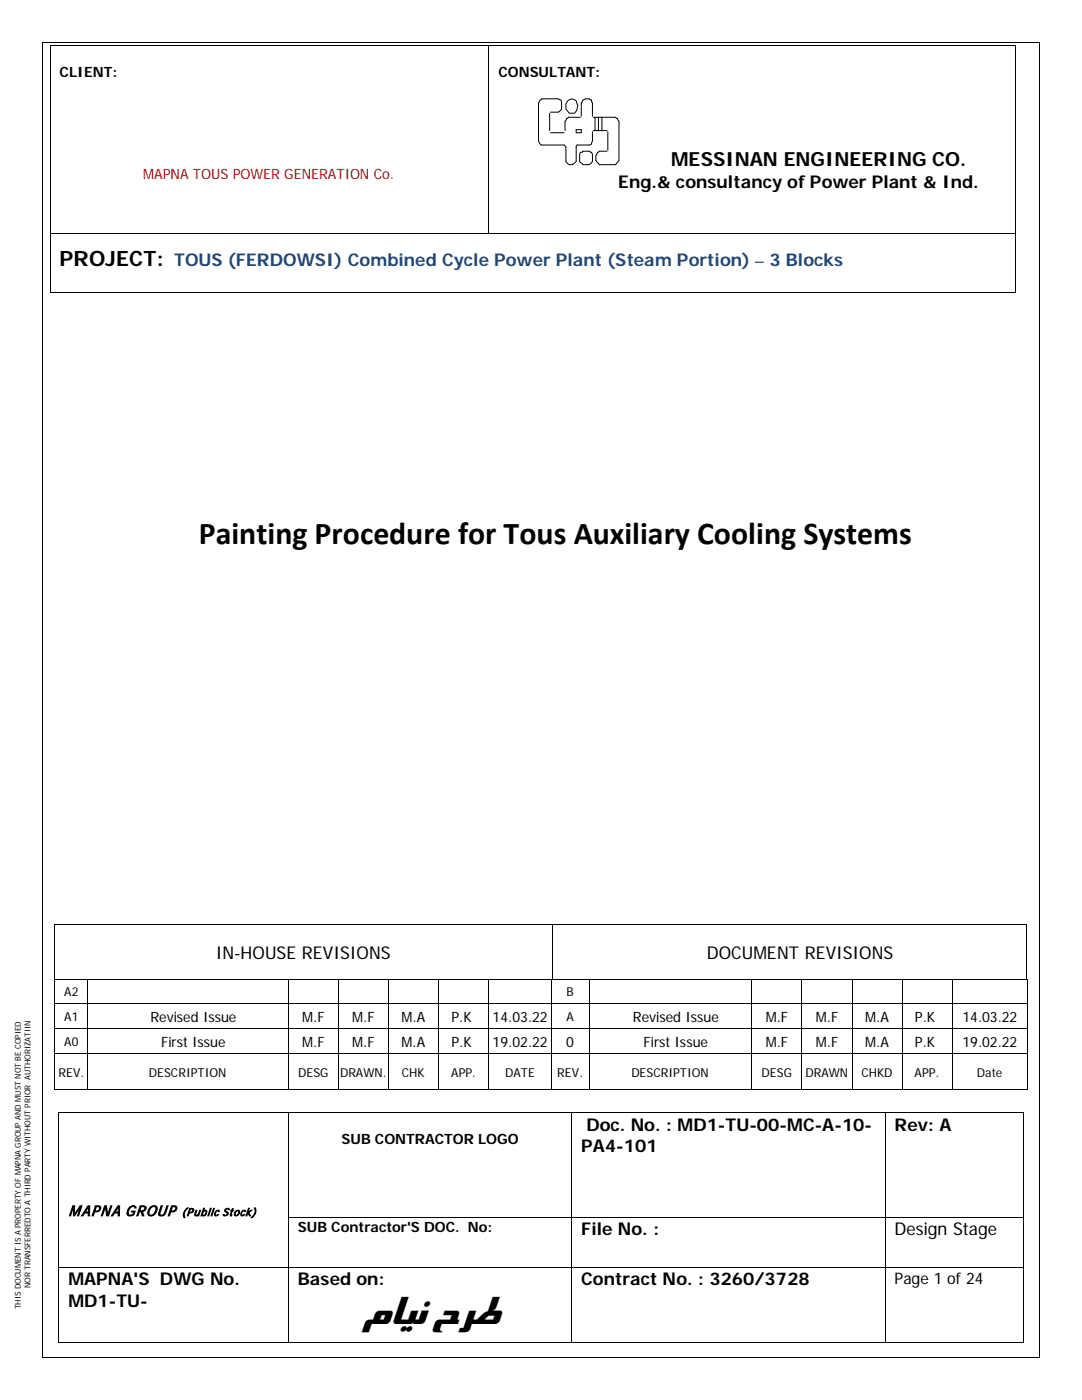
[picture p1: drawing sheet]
<svg xmlns="http://www.w3.org/2000/svg" width="216mm" height="279mm" viewBox="0 0 216 279" stroke-linecap="round" stroke-linejoin="round" font-family="sans-serif">
<g fill="#000">
<path d="M9.9 9h.2v.2h-.2zM97.5 9h.1v.2h-.1zM202.5 9h.2v.2h-.2zM9.9 46.6h.2v.1h-.2zM9.9 58.3h.2v.1h-.2zM97.5 46.6h.1v.1h-.1zM202.5 46.6h.2v.1h-.2zM202.5 58.3h.2v.1h-.2zM11.7 222h.2v.1h-.2zM57.4 222h.2v.1h-.2zM114 222h.2v.1h-.2zM176.5 222h.2v.1h-.2z"/>
<path d="M204 222h.2v.1h-.2zM11.7 242.8h.2v.2h-.2zM11.7 252.9h.2v.1h-.2zM57.4 242.8h.2v.2h-.2zM57.4 252.9h.2v.1h-.2zM114 242.8h.2v.2h-.2zM114 252.9h.2v.1h-.2zM176.5 242.8h.2v.2h-.2zM176.5 252.9h.2v.1h-.2zM204 242.8h.2v.2h-.2zM204 252.9h.2v.1h-.2zM11.7 267.8h.2v.2h-.2z"/>
<path d="M57.4 267.8h.2v.2h-.2zM114 267.8h.2v.2h-.2zM176.5 267.8h.2v.2h-.2zM204 267.8h.2v.2h-.2z"/>
</g>
<g fill="none" stroke="#000" stroke-width=".2">
<path d="M10 9.2v37.4M10.1 9.1h87.4M97.5 9.2v37.4M97.6 9.1h104.9M202.6 9.2v37.4M109.7 22.6v3.5M109.8 22.4h.4a1.73 1.73 0 0 0 1.7-.4l.2-.2v-1.1a.82 .82 0 0 0-.7-1h-2.2a1.21 1.21 0 0 0-1.2 .2h-.2l-.3 .6v7a1.05 1.05 0 0 0 1.2 1.4h3.5a.53 .53 0 0 1 .7 .5v2.2a1.04 1.04 0 0 0 1 1.3 1.04 1.04 0 0 0 1.1-1.3v-1a2.17 2.17 0 0 1 .1-1.7h2.6l.3-.1 .2-.7v-1.8M109.8 26.5h2.8M113.3 20.1a1.1 1.1 0 0 1 1.7 0l.1 .6a1.83 1.83 0 0 1-.5 1.9h-1a1.61 1.61 0 0 1-.3-2.5zM115 25.9h1v.6h-1zM115.8 23.4h-1.2a2.05 2.05 0 0 0-1.5 .2l-.4 .6v1.9M115.8 30.4h.4a1.14 1.14 0 0 1 1.2-.2l.6 .2 .2 .6a1.43 1.43 0 0 1-.8 1.9 1.53 1.53 0 0 1-1.6-.5l-.1-.2v-1.4z"/>
<path d="M116 23.2v-2.7a1.1 1.1 0 0 1 1.7-.6h.3v.4l.2 .2v2.7M118.4 26.1h2.7M118.4 23.4h4.4a1.71 1.71 0 0 1 .7 2.1v5.7a1.47 1.47 0 0 1-.8 1.7h-2.1a1.13 1.13 0 0 1-1.4-.5 1.36 1.36 0 0 1-.1-1.6l.1-.4h.2a1.29 1.29 0 0 1 1.4-.2h.3M118.7 23.4v2.7M119.4 23.4v2.7M120.1 23.4v2.7M121.3 26.3v3.7M10 46.7v11.6M10.1 46.7h87.4M10.1 58.3h192.4M97.6 46.7h104.9M202.6 46.7v11.6"/>
<path d="M11.8 222.1v20.7M11.9 222h45.5M57.5 222.1v20.7M57.6 222h56.4M114.1 222.1v20.7M114.2 222h62.3M176.6 222.1v20.7M176.7 222h27.3M204.1 222.1v20.7M11.8 243v9.9M11.8 253v14.8M11.9 252.9h45.5"/>
<path d="M57.5 243v9.9M57.5 253v14.8M57.6 242.9h56.4M57.6 252.9h56.4M114.1 243v9.9M114.1 253v14.8M114.2 242.9h62.3M114.2 252.9h62.3M176.6 243v9.9M176.6 253v14.8M176.7 242.9h27.3M176.7 252.9h27.3"/>
<path d="M204.1 243v9.9M204.1 253v14.8M11.9 267.9h45.5M57.6 267.9h56.4M114.2 267.9h62.3M176.7 267.9h27.3"/>
</g>
<path d="M0 202.6h9.5v60.3h-9.5z" fill="#fff"/>
<path d="M26.1 31.6h62.2v9.3h-62.2z" fill-rule="evenodd" fill="#fff"/>
<g fill="#000">
<path d="M10.9 184.4h.1v.1h-.1zM10.9 195.4h.1v.2h-.1zM17.4 195.4h.2v.2h-.2zM57.4 195.4h.2v.2h-.2zM67.4 195.4h.2v.2h-.2zM77.5 195.4h.1v.2h-.1zM87.5 195.4h.1v.2h-.1zM97.5 195.4h.1v.2h-.1zM109.9 195.4h.2v.2h-.2zM110.1 184.4h.1v.1h-.1zM110.1 195.4h.2v.2h-.2zM117.5 195.4h.1v.2h-.1z"/>
<path d="M149.9 195.4h.2v.2h-.2zM159.9 195.4h.2v.2h-.2zM170 195.4h.1v.2h-.1zM180 195.4h.1v.2h-.1zM189.9 195.4h.2v.2h-.2zM204.7 184.4h.2v.1h-.2zM204.7 195.4h.2v.2h-.2zM204.9 195.4h.1v.2h-.1zM204.9 195.4h.2v.2h-.2zM10.9 200.2h.1v.1h-.1zM10.9 205.2h.1v.2h-.1zM10.9 210.1h.1v.2h-.1z"/>
<path d="M10.9 217.4h.1v.2h-.1zM17.4 200.2h.2v.1h-.2zM17.4 205.2h.2v.2h-.2zM17.4 210.1h.2v.2h-.2zM17.4 217.4h.2v.2h-.2zM57.4 200.2h.2v.1h-.2zM57.4 205.2h.2v.2h-.2zM57.4 210.1h.2v.2h-.2zM57.4 217.4h.2v.2h-.2zM67.4 200.2h.2v.1h-.2zM67.4 205.2h.2v.2h-.2zM67.4 210.1h.2v.2h-.2z"/>
<path d="M67.4 217.4h.2v.2h-.2zM77.5 200.2h.1v.1h-.1zM77.5 205.2h.1v.2h-.1zM77.5 210.1h.1v.2h-.1zM77.5 217.4h.1v.2h-.1zM87.5 200.2h.1v.1h-.1zM87.5 205.2h.1v.2h-.1zM87.5 210.1h.1v.2h-.1zM87.5 217.4h.1v.2h-.1zM97.5 200.2h.1v.1h-.1zM97.5 205.2h.1v.2h-.1zM97.5 210.1h.1v.2h-.1z"/>
<path d="M97.5 217.4h.1v.2h-.1zM109.9 200.2h.2v.1h-.2zM109.9 205.2h.2v.2h-.2zM109.9 210.1h.2v.2h-.2zM109.9 217.4h.2v.2h-.2zM117.5 200.2h.1v.1h-.1zM117.5 205.2h.1v.2h-.1zM117.5 210.1h.1v.2h-.1zM117.5 217.4h.1v.2h-.1zM149.9 200.2h.2v.1h-.2zM149.9 205.2h.2v.2h-.2zM149.9 210.1h.2v.2h-.2z"/>
<path d="M149.9 217.4h.2v.2h-.2zM159.9 200.2h.2v.1h-.2zM159.9 205.2h.2v.2h-.2zM159.9 210.1h.2v.2h-.2zM159.9 217.4h.2v.2h-.2zM170 200.2h.1v.1h-.1zM170 205.2h.1v.2h-.1zM170 210.1h.1v.2h-.1zM170 217.4h.1v.2h-.1zM180 200.2h.1v.1h-.1zM180 205.2h.1v.2h-.1zM180 210.1h.1v.2h-.1z"/>
<path d="M180 217.4h.1v.2h-.1zM189.9 200.2h.2v.1h-.2zM189.9 205.2h.2v.2h-.2zM189.9 210.1h.2v.2h-.2zM189.9 217.4h.2v.2h-.2zM204.9 200.2h.2v.1h-.2zM204.9 205.2h.2v.2h-.2zM204.9 210.1h.2v.2h-.2zM204.9 217.4h.2v.2h-.2z"/>
</g>
<g fill="none" stroke="#000" stroke-width=".2">
<path d="M11 184.5v10.9M11 195.6v4.6M11 184.4h99.1M11 195.5h6.4M17.5 195.6v4.6M17.6 195.5h39.8M57.5 195.6v4.6M57.6 195.5h9.8M67.5 195.6v4.6M67.6 195.5h9.9M77.6 195.6v4.6M77.6 195.5h9.9"/>
<path d="M87.5 195.6v4.6M87.6 195.5h9.9M97.5 195.6v4.6M97.6 195.5h12.3M110 195.6v4.6M110.2 184.5v10.9M110.2 184.4h94.5M110.3 195.5h7.2M117.6 195.6v4.6M117.6 195.5h32.3M150 195.6v4.6M150.1 195.5h9.8"/>
<path d="M160 195.6v4.6M160.1 195.5h9.9M170.1 195.6v4.6M170.1 195.5h9.9M180 195.6v4.6M180.1 195.5h9.9M190 195.6v4.6M190.1 195.5h14.6M204.8 184.5v10.9M205 195.6v4.6M11 200.3v4.9M11 205.4v4.7"/>
<path d="M11 210.3v7.1M11 200.2h6.4M11 205.3h6.4M11 210.2h6.4M11 217.5h6.4M17.5 200.3v4.9M17.5 205.4v4.7M17.5 210.3v7.1M17.6 200.2h39.8M17.6 205.3h39.8M17.6 210.2h39.8M17.6 217.5h39.8"/>
<path d="M57.5 200.3v4.9M57.5 205.4v4.7M57.5 210.3v7.1M57.6 200.2h9.8M57.6 205.3h9.8M57.6 210.2h9.8M57.6 217.5h9.8M67.5 200.3v4.9M67.5 205.4v4.7M67.5 210.3v7.1M67.6 200.2h9.9M67.6 205.3h9.9"/>
<path d="M67.6 210.2h9.9M67.6 217.5h9.9M77.6 200.3v4.9M77.6 205.4v4.7M77.6 210.3v7.1M77.6 200.2h9.9M77.6 205.3h9.9M77.6 210.2h9.9M77.6 217.5h9.9M87.5 200.3v4.9M87.5 205.4v4.7M87.5 210.3v7.1"/>
<path d="M87.6 200.2h9.9M87.6 205.3h9.9M87.6 210.2h9.9M87.6 217.5h9.9M97.5 200.3v4.9M97.5 205.4v4.7M97.5 210.3v7.1M97.6 200.2h12.3M97.6 205.3h12.3M97.6 210.2h12.3M97.6 217.5h12.3M110 200.3v4.9"/>
<path d="M110 205.4v4.7M110 210.3v7.1M110.1 200.2h7.4M110.1 205.3h7.4M110.1 210.2h7.4M110.1 217.5h7.4M117.6 200.3v4.9M117.6 205.4v4.7M117.6 210.3v7.1M117.6 200.2h32.3M117.6 205.3h32.3M117.6 210.2h32.3"/>
<path d="M117.6 217.5h32.3M150 200.3v4.9M150 205.4v4.7M150 210.3v7.1M150.1 200.2h9.8M150.1 205.3h9.8M150.1 210.2h9.8M150.1 217.5h9.8M160 200.3v4.9M160 205.4v4.7M160 210.3v7.1M160.1 200.2h9.9"/>
<path d="M160.1 205.3h9.9M160.1 210.2h9.9M160.1 217.5h9.9M170.1 200.3v4.9M170.1 205.4v4.7M170.1 210.3v7.1M170.1 200.2h9.9M170.1 205.3h9.9M170.1 210.2h9.9M170.1 217.5h9.9M180 200.3v4.9M180 205.4v4.7"/>
<path d="M180 210.3v7.1M180.1 200.2h9.9M180.1 205.3h9.9M180.1 210.2h9.9M180.1 217.5h9.9M190 200.3v4.9M190 205.4v4.7M190 210.3v7.1M190.1 200.2h14.8M190.1 205.3h14.8M190.1 210.2h14.8M190.1 217.5h14.8"/>
<path d="M205 200.3v4.9M205 205.4v4.7M205 210.3v7.1"/>
</g>
<path d="M22.9 95.3h172.7v41.6h-172.7z" fill-rule="evenodd" fill="#fff"/>
<path d="M8.5 8.5h.1v.1h-.1zM207.3 8.5h.1v.1h-.1zM8.5 270.8h.1v.1h-.1zM207.3 270.8h.1v.1h-.1z" fill="#000"/>
<path d="M8.6 8.6v262.2M8.6 8.6h198.7M207.3 8.6v262.2M8.6 270.8h198.7" fill="none" stroke="#000" stroke-width=".2"/>
<text font-size="7.5" x="72.1" y="264.3">ماین حرط</text>
<text font-size="6.3" x="39.7" y="108.6">Painting Procedure for Tous Auxiliary Cooling Systems</text>
<text font-size="4.2" x="11.9" y="53.1">PROJECT:</text>
<text font-size="3.9" x="133.9" y="33.1">MESSINAN ENGINEERING CO.</text>
<g font-size="3.5">
<text x="123.4" y="37.5">Eng.&amp; consultancy of Power Plant &amp; Ind.</text>
<text x="43.1" y="191.4">IN-HOUSE REVISIONS</text>
<text x="141.1" y="191.4">DOCUMENT REVISIONS</text>
<text x="117" y="225.6">Doc. No. : MD1-TU-00-MC-A-10-</text>
<text x="178.5" y="225.6">Rev: A</text>
<text x="116" y="229.9">PA4-101</text>
<text x="116" y="246.5">File No. :</text>
<text x="178.5" y="246.5">Design Stage</text>
<text x="13.7" y="256.5">MAPNA'S DWG No.</text>
<text x="59.4" y="256.5">Based on:</text>
<text x="116" y="256.5">Contract No. : 3260/3728</text>
<text x="13.7" y="260.8">MD1-TU-</text>
</g>
<text font-size="3.5" fill="#1f497d" x="34.8" y="53.1">TOUS (FERDOWSI) Combined Cycle Power Plant (Steam Portion) – 3 Blocks</text>
<text font-size="3.2" x="178.5" y="256.2">Page 1 of24</text>
<text font-size="3" x="13.7" y="242.7">MAPNA GROUP</text>
<g font-size="2.8">
<text x="11.9" y="15.4">CLIENT:</text>
<text x="99.4" y="15.4">CONSULTANT:</text>
<text x="30" y="203.9">Revised Issue</text>
<text x="60.3" y="203.9">M.F</text>
<text x="70.3" y="203.9">M.F</text>
<text x="80.1" y="203.9">M.A</text>
<text x="90.1" y="203.9">P.K</text>
<text x="98.3" y="203.9">14.03.22</text>
<text x="126.3" y="203.9">Revised Issue</text>
<text x="152.8" y="203.9">M.F</text>
<text x="162.8" y="203.9">M.F</text>
<text x="172.6" y="203.9">M.A</text>
<text x="182.5" y="203.9">P.K</text>
<text x="192" y="203.9">14.03.22</text>
<text x="32.1" y="208.9">First Issue</text>
<text x="60.3" y="208.9">M.F</text>
<text x="70.3" y="208.9">M.F</text>
<text x="80.1" y="208.9">M.A</text>
<text x="90.1" y="208.9">P.K</text>
<text x="98.3" y="208.9">19.02.22</text>
<text x="113" y="208.9">0</text>
<text x="128.4" y="208.9">First Issue</text>
<text x="152.8" y="208.9">M.F</text>
<text x="162.8" y="208.9">M.F</text>
<text x="172.6" y="208.9">M.A</text>
<text x="182.5" y="208.9">P.K</text>
<text x="192" y="208.9">19.02.22</text>
<text x="68.2" y="228.3">SUB CONTRACTOR LOGO</text>
<text x="59.4" y="245.8">SUB Contractor'S DOC. No:</text>
</g>
<text font-size="2.8" fill="#f00" x="28.6" y="35.7">MAPNA TOUS POWER GENERATION Co.</text>
<g font-size="2.5">
<text x="12.8" y="198.8">A2</text>
<text x="12.8" y="203.8">A1</text>
<text x="113" y="198.8">B</text>
<text x="113" y="203.8">A</text>
<text x="12.8" y="208.7">A0</text>
<text x="11.7" y="214.8">REV.</text>
<text x="29.7" y="214.8">DESCRIPTION</text>
<text x="59.5" y="214.8">DESG</text>
<text x="67.9" y="214.8">DRAWN.</text>
<text x="80.2" y="214.8">CHK</text>
<text x="90" y="214.8">APP.</text>
<text x="100.8" y="214.8">DATE</text>
<text x="111.2" y="214.8">REV.</text>
<text x="126" y="214.8">DESCRIPTION</text>
<text x="152" y="214.8">DESG</text>
<text x="160.7" y="214.8">DRAWN</text>
<text x="171.9" y="214.8">CHKD</text>
<text x="182.5" y="214.8">APP.</text>
<text x="194.9" y="214.8">Date</text>
</g>
<text font-size="2.2" x="36.2" y="242.7">(Public Stock)</text>
<g font-size="1.6">
<text x="6.1" y="257.1" transform="rotate(-90 6.1 257.1)">NOR TRANSFERREDTO A THIRD PARTY WITHOUT PRIOR AUTHORIZATIIN</text>
<text x="4.1" y="261.3" transform="rotate(-90 4.1 261.3)">THIS DOCUMENT IS A PROPERTY OF MAPNA GROUP AND MUST NOT BE COPIED</text>
</g>
</svg>
